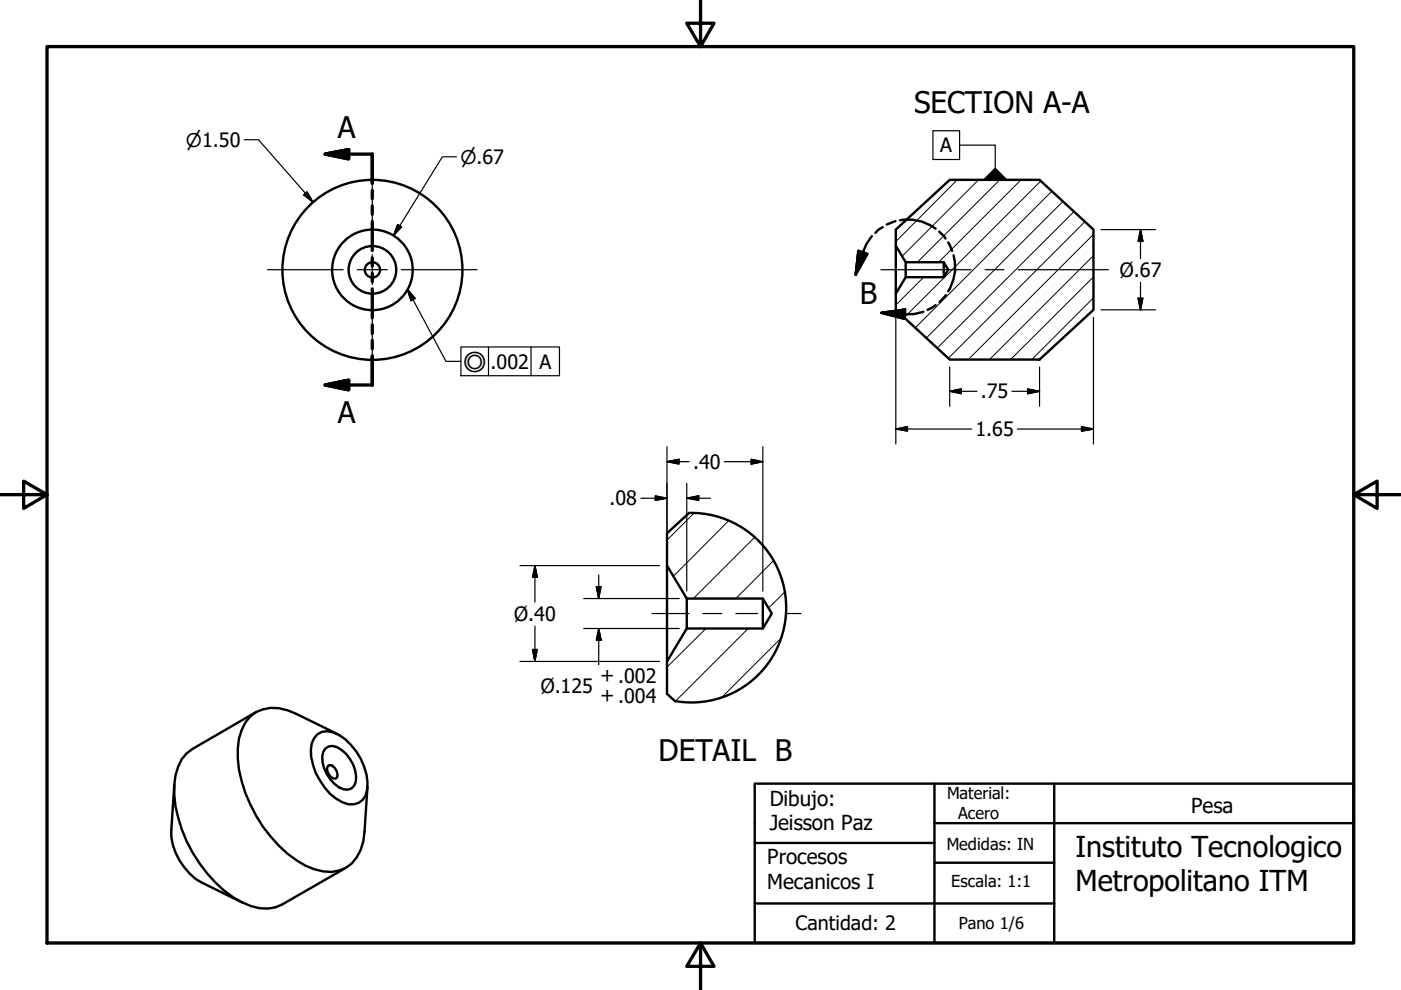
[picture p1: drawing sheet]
<svg xmlns="http://www.w3.org/2000/svg" width="297mm" height="210mm" viewBox="0 0 297 210" stroke-linecap="round" stroke-linejoin="round" font-family="sans-serif">
<!-- layer: Visible (ANSI) -->
<g fill="none" stroke="#000" stroke-width=".51">
<path d="M189.9 48.7l11.5-10.6h19l11.4 10.6v17l-11.4 10.5h-19l-11.5-10.5v-3.4l2.1-3.5h8.1l.9-1.6-.9-1.6h-8.1l-2.1-3.5zM189.9 52.1v10.2M192 55.6v3.2M200.1 55.6v3.2M141.4 119.9v20.3M146 108.8l-4.6 4.3v6.8l4.2 7h16.1l1.9 3.2-1.9 3.2h-16.1l-4.2 6.9v6.9l1.7 1.6M145.6 126.9v6.4M161.7 126.9v6.4M54.3 151l-13.5 7.8a7.8 7.8 0 0 0-3.6 5.6 23.3 23.3 0 0 0 2.4 13.9 30.1 30.1 0 0 0 9.8 11.9 11.5 11.5 0 0 0 9 2.2l1.5-.7 13.4-7.7M67.3 155.7a4.1 4.1 0 0 1 4.6 .2 12.8 12.8 0 0 1 6 11.5 3.4 3.4 0 0 1-5.3 2.7 13.1 13.1 0 0 1-6.6-9.6 5 5 0 0 1 1.3-4.8zM69 158.7a2.48 2.48 0 0 1 3.4 .3 7.5 7.5 0 0 1 3 6.7 1.92 1.92 0 0 1-2.5 1.7 7.2 7.2 0 0 1-4.4-7.9zM71.5 155.6l-8.7-4.2a9.1 9.1 0 0 0-8.5-.4 8.1 8.1 0 0 0-3.6 5.6 22.9 22.9 0 0 0 2.4 14 28.8 28.8 0 0 0 11.7 13 10 10 0 0 0 7.1 1 7.3 7.3 0 0 0 5.1-6.2l.9-11.6"/>
<path d="M37 166.3l-.7 9.6a12.8 12.8 0 0 0 6.4 11.2l8.7 4.3M69.5 162.4l.4-.2a2.13 2.13 0 0 1 1.6 2.6l-.3 .3a1.98 1.98 0 0 1-1.7-2.7z"/>
<circle cx="79" cy="57.2" r="8.5"/>
<circle cx="79" cy="57.2" r="5"/>
<circle cx="79" cy="57.2" r="1.62"/>
<circle cx="79" cy="57.2" r="19.1"/>
</g>
<!-- layer: Break Line (ANSI) -->
<path d="M146.1 108.8a20.1 20.1 0 0 1 20.5 21.5 20.1 20.1 0 0 1-23.4 18.3" fill="none" stroke="#000" stroke-width=".51"/>
<!-- layer: Section Line (ANSI) -->
<path d="M69 32.7l4.9-1v2zM69 32.7h9.9v6.1M78.9 40.4v1.7M78.9 43.7v1.7M78.9 47v6.1M78.9 54.6v1.8M78.9 57.9v1.8M78.9 61.2v6.2M78.9 68.9v1.8M78.9 72.2v1.7M78.9 75.5v6.1h-9.9M69 81.6l4.9-1v2z" fill="none" stroke="#000" stroke-width=".7"/>
<path d="M69 32.7l4.9-1zM69 32.7l4.9-1v2zM69 81.6l4.9-1zM69 81.6l4.9-1v2z" fill="#000" stroke="#000" stroke-width=".7"/>
<!-- layer: Detail Boundary (ANSI) -->
<path d="M182 53.2l1.9 .6-2.5 4.5zM184.8 50.1l-1.1 1.6-.8 1.8-1.5 4.8M187.1 48.2l-.9 .5-.6 .7M189.9 46.9l-1.9 .7M190.8 46.7a9.5 9.5 0 0 1 7.6 1.8M199.1 49.1l1.1 1 .3 .5M201 51.4l.9 1.8M202.2 54.1a9.4 9.4 0 0 1-1.2 7.7M186.9 66.3l5-.7-.1 2zM195.8 66.1l-2 .5h-2l-4.9-.3M198.4 64.7l-1.7 1M200.5 62.6l-1.3 1.4" fill="none" stroke="#000" stroke-width=".51"/>
<path d="M182 53.2l-.6 5.1zM182 53.2l1.9 .6-2.5 4.5zM186.9 66.3l5-.7zM186.9 66.3l5-.7-.1 2z" fill="#000" stroke="#000" stroke-width=".51"/>
<!-- layer: Border (ANSI) -->
<path d="M148.5 -.1v10l-2.9-5h5.8l-2.9 5M10 9.9h277v190h-277zM0 104.9h10l-5-2.9v5.8l5-2.9M287 104.9l5 2.9v-5.8l-5 2.9h10M148.5 199.9l2.9 5h-5.8l2.9-5v10" fill="none" stroke="#000" stroke-width=".7"/>
<!-- layer: Title (ANSI) -->
<path d="M160 178.7h38.1M198.1 174.5h88.9v25.4h-127v-33.7h127v8.3M198.1 174.5v25.4M198.1 166.2v8.3M223.5 166.2v33.7M160 191.6h63.5M198.1 182.9h25.4" fill="none" stroke="#000" stroke-width=".51"/>
<!-- layer: Hatch (ANSI) -->
<g fill="none" stroke="#000" stroke-width=".21">
<path d="M202.9 38.1l-13 13.1M207.5 38.1l-16.2 16.2M212 38.1l-17.5 17.5M216.5 38.1l-17.5 17.5M220.7 38.4l-29 28.9M195.8 58.8l-5.9 5.9M223 40.5l-28.9 29M225.4 42.7l-29 29M227.7 44.9l-29 28.9M230 47l-29 29M231.8 58.7l-17.6 17.5M231.8 54.2l-22 22"/>
<path d="M231.8 49.7l-26.5 26.5M231.8 63.2l-13 13M147.1 108.8l-5.7 5.7M154.5 110.4l-11.7 11.7M160 114l-13 12.9M164 118.9l-8 8M149.7 133.3l-8.3 8.1M158.6 133.3l-15.4 15.4M165.6 135.3l-12.6 12.6M166.4 125.5l-3.5 3.4"/>
</g>
<!-- layer: Center Mark (ANSI) -->
<path d="M78.9 35v16M56.7 57.2h16.1M75.8 57.2h6.3M78.9 54v6.4M85.1 57.2h16.1M78.9 63.3v16.1" fill="none" stroke="#000" stroke-width=".25"/>
<!-- layer: Centerline (ANSI) -->
<path d="M186.8 57.2h19.1M208.9 57.2h4M215.8 57.2h19.2M138.2 130.1h7.8M149 130.1h4M156 130.1h4.7M166.6 130.1h3.2" fill="none" stroke="#000" stroke-width=".25"/>
<!-- layer: Dimension (ANSI) -->
<g fill="none" stroke="#000" stroke-width=".25">
<path d="M51.8 29.6h3l11.6 13.2M96.8 33.2h-3l-10.4 16.7M64.4 41.3l.7-.6 1.3 2.1zM84.3 47.6l.9 .5-1.8 1.8zM233.4 48.7h11.6M241.8 48.7l.5 2.5h-1zM241.8 48.7v6.1M241.8 59.9v5.8M189.9 67.3v26.8M201.4 77.8v8.3M220.4 77.8v8.3M231.8 67.3v26.8"/>
<path d="M233.4 65.7h11.6M241.3 63.2h1l-.5 2.5zM141.4 97.9l2.6-.5v1zM141.4 97.9h4.7M141.4 94.7v23.6M153.5 97.9h8.2M159.3 97.4l2.4 .5-2.4 .5zM161.7 94.7v30.6M189.9 91l2.5-.5v.9zM189.9 91h16.1M201.4 83l2.4-.5v1zM201.4 83h5.7"/>
<path d="M214.6 83h5.8M215.7 91h16.1M217.9 82.5l2.5 .5-2.5 .5zM229.3 90.5l2.5 .5-2.5 .4zM110.2 119.9h29.6M113.4 119.9l.5 2.5h-1zM113.4 119.9v7.8M135.9 105.6h5.5M138.9 105.1l2.5 .5-2.5 .5zM145.6 105.6l2.5-.5v1zM145.6 105.6h5M145.6 102.5v22.8"/>
<path d="M112.9 137.7h1l-.5 2.5zM113.4 132.8v7.4M123.8 133.3h20.2M123.8 126.9h20.2M126.4 124.4h1l-.5 2.5zM126.9 133.3l.5 2.4h-1zM126.9 121.9v5M126.9 133.3v7.6M110.2 140.2h29.6"/>
</g>
<g fill="#000" stroke="#000" stroke-width=".25">
<path d="M64.4 41.3l2 1.5zM64.4 41.3l.7-.6 1.3 2.1zM84.3 47.6l-.9 2.3zM84.3 47.6l.9 .5-1.8 1.8zM241.8 48.7l.5 2.5zM241.8 48.7l.5 2.5h-1zM241.3 63.2l.5 2.5zM241.3 63.2h1l-.5 2.5zM141.4 97.9l2.6-.5zM141.4 97.9l2.6-.5v1zM159.3 98.4l2.4-.5zM159.3 97.4l2.4 .5-2.4 .5z"/>
<path d="M189.9 91l2.5-.5zM189.9 91l2.5-.5v.9zM201.4 83l2.4-.5zM201.4 83l2.4-.5v1zM217.9 83.5l2.5-.5zM217.9 82.5l2.5 .5-2.5 .5zM229.3 91.4l2.5-.4zM229.3 90.5l2.5 .5-2.5 .4zM138.9 106.1l2.5-.5zM138.9 105.1l2.5 .5-2.5 .5zM145.6 105.6l2.5-.5zM145.6 105.6l2.5-.5v1z"/>
<path d="M112.9 137.7l.5 2.5zM112.9 137.7h1l-.5 2.5zM113.4 119.9l.5 2.5zM113.4 119.9l.5 2.5h-1zM126.4 124.4l.5 2.5zM126.4 124.4h1l-.5 2.5zM126.9 133.3l.5 2.4zM126.9 133.3l.5 2.4h-1z"/>
</g>
<!-- layer: Symbol (ANSI) -->
<path d="M208.5 38.1h5zM208.5 38.1l2.5-2.4 2.5 2.4zM86.4 61.3l1.6 2zM86.4 61.3l1.6 2-.9 .5z" fill="#000" stroke="#000" stroke-width=".25"/>
<path d="M197.8 27.7h5.7v6.1h-5.7zM203.5 30.8h7.5v4.9M86.4 61.3l1.6 2-.9 .5zM86.4 61.3l8.2 15.3h3.1M97.7 73.6h20.9v6.1h-20.9zM103.6 73.6v6.1M112.6 73.6v6.1" fill="none" stroke="#000" stroke-width=".25"/>
<g font-size="6.3">
<text x="71.6" y="29.2">A</text>
<text x="193.8" y="24">SECTION A-A</text>
<text x="182.3" y="64.6">B</text>
<text x="71.6" y="89.7">A</text>
<text x="139.6" y="161.3">DETAIL B</text>
</g>
<g font-size="6.1">
<text x="228" y="181.7">Instituto Tecnologico</text>
<text x="228" y="189">Metropolitano ITM</text>
</g>
<g font-size="4.4">
<text x="163.2" y="170.8">Dibujo:</text>
<text x="252.5" y="172.4">Pesa</text>
<text x="163.2" y="176">Jeisson Paz</text>
<text x="162.7" y="183.2">Procesos</text>
<text x="162.7" y="188.4">Mecanicos I</text>
</g>
<g font-size="4.2">
<text x="199.3" y="32.3">A</text>
<text x="237.4" y="58.8">Ø.67</text>
<text x="104" y="78.1">.002</text>
<text x="114.4" y="78.1">A</text>
<text x="208" y="84.4">.75</text>
<text x="206.8" y="92.5">1.65</text>
<text x="146.9" y="99.4">.40</text>
<text x="129.2" y="107.2">.08</text>
<text x="109" y="131.7">Ø.40</text>
<text x="114.7" y="147">Ø.125</text>
<text x="127.3" y="148.8">+ .004</text>
<text x="127.3" y="144.6">+ .002</text>
<text x="168.7" y="197.1">Cantidad: 2</text>
</g>
<g font-size="4">
<text x="39.4" y="31.1">⌀1.50</text>
<text x="97.6" y="34.7">⌀.67</text>
<text x="98.2" y="78.8">◎</text>
</g>
<g font-size="3.5">
<text x="200.8" y="169.4">Material:</text>
<text x="203.1" y="173.6">Acero</text>
<text x="200.7" y="180.1">Medidas: IN</text>
<text x="201.7" y="188.1">Escala: 1:1</text>
<text x="203.3" y="197">Pano 1/6</text>
</g>
</svg>
